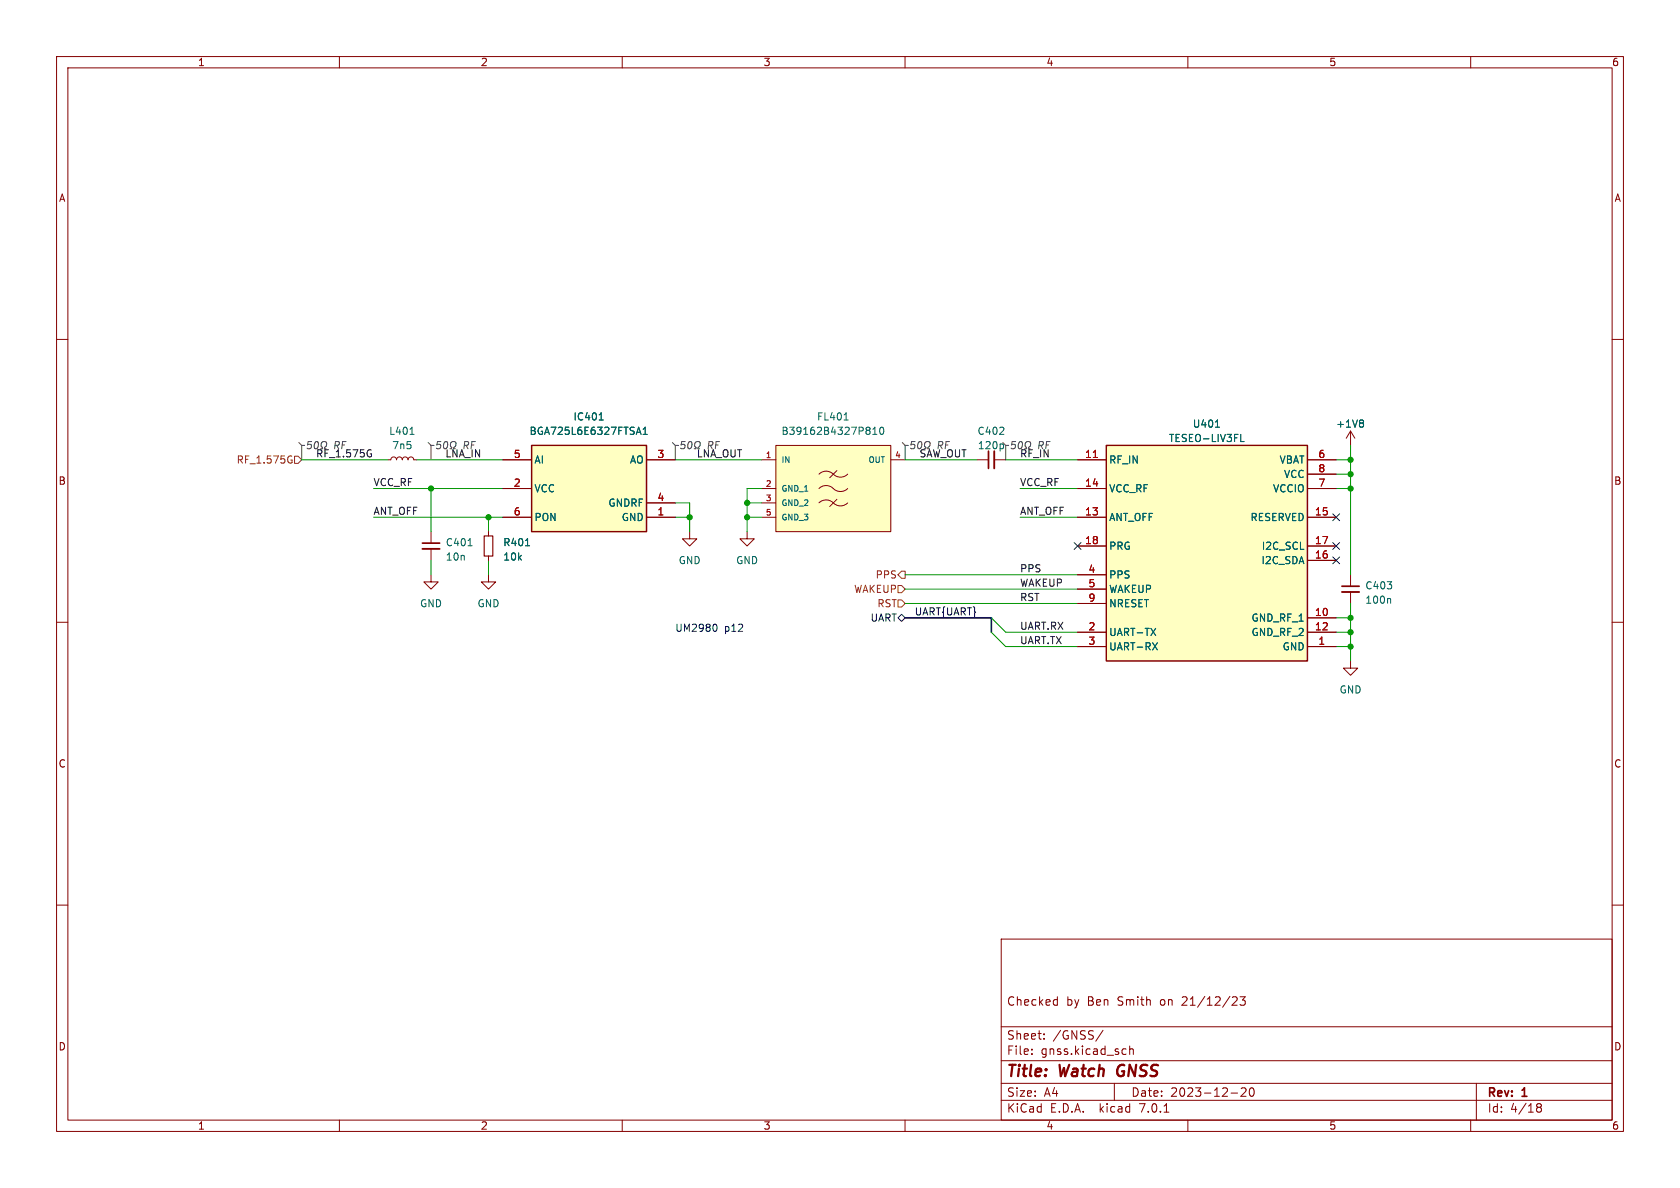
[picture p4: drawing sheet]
(kicad_sch (version 20230121) (generator eeschema)

 (paper "A4")

 (title_block
  (title "Watch GNSS")
  (date "2023-12-20")
  (rev "1")
  (comment 1 "Checked by Ben Smith on 21/12/23"))

 (lib_symbols
  (symbol "B39162B4327P810:B39162B4327P810" (pin_names (offset 1.016)) (in_bom yes) (on_board yes)
   (property "Reference" "FL" (at 0 7.62 0) (effects (font (size 1.27 1.27))))
   (property "Value" "B39162B4327P810" (at 0 5.08 0) (effects (font (size 1.27 1.27))))
   (property "Footprint" "watch_footprints:B39162B4327P810" (at 0 10.16 0) (effects (font (size 1.27 1.27)) (justify left) hide))
   (property "Datasheet" "https://en.rf360jv.com/inf/40/ds/ae/B4327.pdf" (at 0 12.7 0) (effects (font (size 1.27 1.27)) (justify left) hide))
   (property "automotive" "Yes" (at 0 15.24 0) (effects (font (size 1.27 1.27)) (justify left) hide))
   (property "category" "Filter" (at 0 17.78 0) (effects (font (size 1.27 1.27)) (justify left) hide))
   (property "device class L1" "Passive Components" (at 0 20.32 0) (effects (font (size 1.27 1.27)) (justify left) hide))
   (property "device class L2" "EMI / RFI Components" (at 0 22.86 0) (effects (font (size 1.27 1.27)) (justify left) hide))
   (property "device class L3" "SAW" (at 0 25.4 0) (effects (font (size 1.27 1.27)) (justify left) hide))
   (property "digikey description" "FILTER SAW 5SMD" (at 0 27.94 0) (effects (font (size 1.27 1.27)) (justify left) hide))
   (property "digikey part number" "495-7424-1-ND" (at 0 30.48 0) (effects (font (size 1.27 1.27)) (justify left) hide))
   (property "filter type" "Band Pass" (at 0 33.02 0) (effects (font (size 1.27 1.27)) (justify left) hide))
   (property "footprint url" "https://en.rf360jv.com/inf/40/ds/ae/B4347.pdf" (at 0 35.56 0) (effects (font (size 1.27 1.27)) (justify left) hide))
   (property "frequency" "1582.4MHz" (at 0 38.1 0) (effects (font (size 1.27 1.27)) (justify left) hide))
   (property "height" "0.45mm" (at 0 40.64 0) (effects (font (size 1.27 1.27)) (justify left) hide))
   (property "insertion loss" "1.4-2dB" (at 0 43.18 0) (effects (font (size 1.27 1.27)) (justify left) hide))
   (property "lead free" "Yes" (at 0 45.72 0) (effects (font (size 1.27 1.27)) (justify left) hide))
   (property "library id" "489d075a20db7205" (at 0 48.26 0) (effects (font (size 1.27 1.27)) (justify left) hide))
   (property "manufacturer" "RF360 Holdings" (at 0 50.8 0) (effects (font (size 1.27 1.27)) (justify left) hide))
   (property "mouser part number" "871-B39162B4327P810" (at 0 53.34 0) (effects (font (size 1.27 1.27)) (justify left) hide))
   (property "package" "SAW_FILTER_SMT_1MM1_1MM4" (at 0 55.88 0) (effects (font (size 1.27 1.27)) (justify left) hide))
   (property "rohs" "Yes" (at 0 58.42 0) (effects (font (size 1.27 1.27)) (justify left) hide))
   (property "temperature range high" "+85°C" (at 0 60.96 0) (effects (font (size 1.27 1.27)) (justify left) hide))
   (property "temperature range low" "-40°C" (at 0 63.5 0) (effects (font (size 1.27 1.27)) (justify left) hide))
   (symbol "B39162B4327P810_0_1"
    (arc (start 0 -7.6198) (mid -1.27 -7.0938) (end -2.54 -7.6198) (stroke (width 0) (type default)) (fill (type none)))
    (arc (start 0 -7.6198) (mid 1.27 -8.1458) (end 2.54 -7.6198) (stroke (width 0) (type default)) (fill (type none)))
    (arc (start 0 -5.0798) (mid -1.27 -4.5538) (end -2.54 -5.0798) (stroke (width 0) (type default)) (fill (type none)))
    (arc (start 0 -5.0798) (mid 1.27 -5.6058) (end 2.54 -5.0798) (stroke (width 0) (type default)) (fill (type none)))
    (arc (start 0 -2.5399) (mid -1.27 -2.0139) (end -2.54 -2.5399) (stroke (width 0) (type default)) (fill (type none)))
    (arc (start 0 -2.5399) (mid 1.27 -3.0659) (end 2.54 -2.5399) (stroke (width 0) (type default)) (fill (type none)))
    (polyline (pts (xy -0.635 -8.255) (xy 0.635 -6.985)) (stroke (width 0) (type default)) (fill (type none)))
    (polyline (pts (xy -0.635 -3.175) (xy 0.635 -1.905)) (stroke (width 0) (type default)) (fill (type none))))
   (symbol "B39162B4327P810_1_1"
    (rectangle (start -10.16 2.54) (end 10.16 -12.7) (stroke (width 0) (type solid)) (fill (type background)))
    (pin input line (at -12.7 0 0) (length 2.54) (name "IN" (effects (font (size 1.016 1.016)))) (number "1" (effects (font (size 1.016 1.016)))))
    (pin power_in line (at -12.7 -5.08 0) (length 2.54) (name "GND_1" (effects (font (size 1.016 1.016)))) (number "2" (effects (font (size 1.016 1.016)))))
    (pin power_in line (at -12.7 -7.62 0) (length 2.54) (name "GND_2" (effects (font (size 1.016 1.016)))) (number "3" (effects (font (size 1.016 1.016)))))
    (pin output line (at 12.7 0 180) (length 2.54) (name "OUT" (effects (font (size 1.016 1.016)))) (number "4" (effects (font (size 1.016 1.016)))))
    (pin power_in line (at -12.7 -10.16 0) (length 2.54) (name "GND_3" (effects (font (size 1.016 1.016)))) (number "5" (effects (font (size 1.016 1.016)))))))
  (symbol "BGA725L6E6327FTSA1:BGA725L6E6327FTSA1" (in_bom yes) (on_board yes)
   (property "Reference" "U" (at 0 7.62 0) (effects (font (size 1.27 1.27)) (justify top)))
   (property "Value" "BGA725L6E6327FTSA1" (at 0 5.08 0) (effects (font (size 1.27 1.27)) (justify top)))
   (property "Footprint" "watch_footprints:BGS12SN6E6327XTSA1" (at 24.13 -94.92 0) (effects (font (size 1.27 1.27)) (justify left top) hide))
   (property "Datasheet" "https://www.infineon.com/dgdl/Infineon-BGA725L6-DS-v02_00-en.pdf?fileId=db3a30433784a0400137ef9a4d341f23" (at 24.13 -194.92 0) (effects (font (size 1.27 1.27)) (justify left top) hide))
   (property "Height" "" (at 24.13 -394.92 0) (effects (font (size 1.27 1.27)) (justify left top) hide))
   (property "Mouser Part Number" "726-BGA725L6E6327FTS" (at 24.13 -494.92 0) (effects (font (size 1.27 1.27)) (justify left top) hide))
   (property "Mouser Price/Stock" "https://www.mouser.co.uk/ProductDetail/Infineon-Technologies/BGA725L6E6327FTSA1?qs=4MqXaUMeF57lT69yR2PUGQ%3D%3D" (at 24.13 -594.92 0) (effects (font (size 1.27 1.27)) (justify left top) hide))
   (property "Manufacturer_Name" "Infineon" (at 24.13 -694.92 0) (effects (font (size 1.27 1.27)) (justify left top) hide))
   (property "Manufacturer_Part_Number" "BGA725L6E6327FTSA1" (at 24.13 -794.92 0) (effects (font (size 1.27 1.27)) (justify left top) hide))
   (symbol "BGA725L6E6327FTSA1_1_1"
    (rectangle (start -10.16 2.54) (end 10.16 -12.7) (stroke (width 0.254) (type default)) (fill (type background)))
    (pin passive line (at 15.24 -10.16 180) (length 5.08) (name "GND" (effects (font (size 1.27 1.27)))) (number "1" (effects (font (size 1.27 1.27)))))
    (pin passive line (at -15.24 -5.08 0) (length 5.08) (name "VCC" (effects (font (size 1.27 1.27)))) (number "2" (effects (font (size 1.27 1.27)))))
    (pin passive line (at 15.24 0 180) (length 5.08) (name "AO" (effects (font (size 1.27 1.27)))) (number "3" (effects (font (size 1.27 1.27)))))
    (pin passive line (at 15.24 -7.62 180) (length 5.08) (name "GNDRF" (effects (font (size 1.27 1.27)))) (number "4" (effects (font (size 1.27 1.27)))))
    (pin passive line (at -15.24 0 0) (length 5.08) (name "AI" (effects (font (size 1.27 1.27)))) (number "5" (effects (font (size 1.27 1.27)))))
    (pin passive line (at -15.24 -10.16 0) (length 5.08) (name "PON" (effects (font (size 1.27 1.27)))) (number "6" (effects (font (size 1.27 1.27)))))))
  (symbol "Device:C_Small" (pin_numbers hide) (pin_names (offset 0.254) hide) (in_bom yes) (on_board yes)
   (property "Reference" "C" (at 0.254 1.778 0) (effects (font (size 1.27 1.27)) (justify left)))
   (property "Value" "C_Small" (at 0.254 -2.032 0) (effects (font (size 1.27 1.27)) (justify left)))
   (property "Footprint" "" (at 0 0 0) (effects (font (size 1.27 1.27)) hide))
   (property "Datasheet" "~" (at 0 0 0) (effects (font (size 1.27 1.27)) hide))
   (symbol "C_Small_0_1"
    (polyline (pts (xy -1.524 -0.508) (xy 1.524 -0.508)) (stroke (width 0.3302) (type default)) (fill (type none)))
    (polyline (pts (xy -1.524 0.508) (xy 1.524 0.508)) (stroke (width 0.3048) (type default)) (fill (type none))))
   (symbol "C_Small_1_1"
    (pin passive line (at 0 2.54 270) (length 2.032) (name "~" (effects (font (size 1.27 1.27)))) (number "1" (effects (font (size 1.27 1.27)))))
    (pin passive line (at 0 -2.54 90) (length 2.032) (name "~" (effects (font (size 1.27 1.27)))) (number "2" (effects (font (size 1.27 1.27)))))))
  (symbol "Device:L_Small" (pin_numbers hide) (pin_names (offset 0.254) hide) (in_bom yes) (on_board yes)
   (property "Reference" "L" (at 0.762 1.016 0) (effects (font (size 1.27 1.27)) (justify left)))
   (property "Value" "L_Small" (at 0.762 -1.016 0) (effects (font (size 1.27 1.27)) (justify left)))
   (property "Footprint" "" (at 0 0 0) (effects (font (size 1.27 1.27)) hide))
   (property "Datasheet" "~" (at 0 0 0) (effects (font (size 1.27 1.27)) hide))
   (symbol "L_Small_0_1"
    (arc (start 0 -2.032) (mid 0.5058 -1.524) (end 0 -1.016) (stroke (width 0) (type default)) (fill (type none)))
    (arc (start 0 -1.016) (mid 0.5058 -0.508) (end 0 0) (stroke (width 0) (type default)) (fill (type none)))
    (arc (start 0 0) (mid 0.5058 0.508) (end 0 1.016) (stroke (width 0) (type default)) (fill (type none)))
    (arc (start 0 1.016) (mid 0.5058 1.524) (end 0 2.032) (stroke (width 0) (type default)) (fill (type none))))
   (symbol "L_Small_1_1"
    (pin passive line (at 0 2.54 270) (length 0.508) (name "~" (effects (font (size 1.27 1.27)))) (number "1" (effects (font (size 1.27 1.27)))))
    (pin passive line (at 0 -2.54 90) (length 0.508) (name "~" (effects (font (size 1.27 1.27)))) (number "2" (effects (font (size 1.27 1.27)))))))
  (symbol "Device:R_Small" (pin_numbers hide) (pin_names (offset 0.254) hide) (in_bom yes) (on_board yes)
   (property "Reference" "R" (at 0.762 0.508 0) (effects (font (size 1.27 1.27)) (justify left)))
   (property "Value" "R_Small" (at 0.762 -1.016 0) (effects (font (size 1.27 1.27)) (justify left)))
   (property "Footprint" "" (at 0 0 0) (effects (font (size 1.27 1.27)) hide))
   (property "Datasheet" "~" (at 0 0 0) (effects (font (size 1.27 1.27)) hide))
   (symbol "R_Small_0_1"
    (rectangle (start -0.762 1.778) (end 0.762 -1.778) (stroke (width 0.2032) (type default)) (fill (type none))))
   (symbol "R_Small_1_1"
    (pin passive line (at 0 2.54 270) (length 0.762) (name "~" (effects (font (size 1.27 1.27)))) (number "1" (effects (font (size 1.27 1.27)))))
    (pin passive line (at 0 -2.54 90) (length 0.762) (name "~" (effects (font (size 1.27 1.27)))) (number "2" (effects (font (size 1.27 1.27)))))))
  (symbol "TESEO-LIV3FL:TESEO-LIV3FL" (in_bom yes) (on_board yes)
   (property "Reference" "U" (at 0 20.32 0) (effects (font (size 1.27 1.27)) (justify top)))
   (property "Value" "TESEO-LIV3FL" (at 0 17.78 0) (effects (font (size 1.27 1.27)) (justify top)))
   (property "Footprint" "watch_footprints:TESEOLIV3FL" (at 0 -25.4 0) (effects (font (size 1.27 1.27)) (justify top) hide))
   (property "Datasheet" "https://www.st.com/resource/en/datasheet/teseo-liv3fl.pdf" (at 39.37 -194.92 0) (effects (font (size 1.27 1.27)) (justify left top) hide))
   (property "Height" "2.3" (at 39.37 -394.92 0) (effects (font (size 1.27 1.27)) (justify left top) hide))
   (property "Mouser Part Number" "511-TESEO-LIV4FTR" (at 39.37 -494.92 0) (effects (font (size 1.27 1.27)) (justify left top) hide))
   (property "Mouser Price/Stock" "https://www.mouser.co.uk/ProductDetail/STMicroelectronics/TESEO-LIV4FTR?qs=By6Nw2ByBD3%252BjjBvGBu5LQ%3D%3D" (at 39.37 -594.92 0) (effects (font (size 1.27 1.27)) (justify left top) hide))
   (property "Manufacturer_Name" "STMicroelectronics" (at 39.37 -694.92 0) (effects (font (size 1.27 1.27)) (justify left top) hide))
   (property "Manufacturer_Part_Number" "TESEO-LIV4FTR" (at 39.37 -794.92 0) (effects (font (size 1.27 1.27)) (justify left top) hide))
   (symbol "TESEO-LIV3FL_1_1"
    (rectangle (start -17.78 15.24) (end 17.78 -22.86) (stroke (width 0.254) (type default)) (fill (type background)))
    (pin passive line (at 22.86 -20.32 180) (length 5.08) (name "GND" (effects (font (size 1.27 1.27)))) (number "1" (effects (font (size 1.27 1.27)))))
    (pin passive line (at 22.86 -15.24 180) (length 5.08) (name "GND_RF_1" (effects (font (size 1.27 1.27)))) (number "10" (effects (font (size 1.27 1.27)))))
    (pin passive line (at -22.86 12.7 0) (length 5.08) (name "RF_IN" (effects (font (size 1.27 1.27)))) (number "11" (effects (font (size 1.27 1.27)))))
    (pin passive line (at 22.86 -17.78 180) (length 5.08) (name "GND_RF_2" (effects (font (size 1.27 1.27)))) (number "12" (effects (font (size 1.27 1.27)))))
    (pin passive line (at -22.86 2.54 0) (length 5.08) (name "ANT_OFF" (effects (font (size 1.27 1.27)))) (number "13" (effects (font (size 1.27 1.27)))))
    (pin passive line (at -22.86 7.62 0) (length 5.08) (name "VCC_RF" (effects (font (size 1.27 1.27)))) (number "14" (effects (font (size 1.27 1.27)))))
    (pin passive line (at 22.86 2.54 180) (length 5.08) (name "RESERVED" (effects (font (size 1.27 1.27)))) (number "15" (effects (font (size 1.27 1.27)))))
    (pin passive line (at 22.86 -5.08 180) (length 5.08) (name "I2C_SDA" (effects (font (size 1.27 1.27)))) (number "16" (effects (font (size 1.27 1.27)))))
    (pin passive line (at 22.86 -2.54 180) (length 5.08) (name "I2C_SCL" (effects (font (size 1.27 1.27)))) (number "17" (effects (font (size 1.27 1.27)))))
    (pin passive line (at -22.86 -2.54 0) (length 5.08) (name "PRG" (effects (font (size 1.27 1.27)))) (number "18" (effects (font (size 1.27 1.27)))))
    (pin passive line (at -22.86 -17.78 0) (length 5.08) (name "UART-TX" (effects (font (size 1.27 1.27)))) (number "2" (effects (font (size 1.27 1.27)))))
    (pin passive line (at -22.86 -20.32 0) (length 5.08) (name "UART-RX" (effects (font (size 1.27 1.27)))) (number "3" (effects (font (size 1.27 1.27)))))
    (pin passive line (at -22.86 -7.62 0) (length 5.08) (name "PPS" (effects (font (size 1.27 1.27)))) (number "4" (effects (font (size 1.27 1.27)))))
    (pin passive line (at -22.86 -10.16 0) (length 5.08) (name "WAKEUP" (effects (font (size 1.27 1.27)))) (number "5" (effects (font (size 1.27 1.27)))))
    (pin passive line (at 22.86 12.7 180) (length 5.08) (name "VBAT" (effects (font (size 1.27 1.27)))) (number "6" (effects (font (size 1.27 1.27)))))
    (pin passive line (at 22.86 7.62 180) (length 5.08) (name "VCCIO" (effects (font (size 1.27 1.27)))) (number "7" (effects (font (size 1.27 1.27)))))
    (pin passive line (at 22.86 10.16 180) (length 5.08) (name "VCC" (effects (font (size 1.27 1.27)))) (number "8" (effects (font (size 1.27 1.27)))))
    (pin passive line (at -22.86 -12.7 0) (length 5.08) (name "NRESET" (effects (font (size 1.27 1.27)))) (number "9" (effects (font (size 1.27 1.27)))))))
  (symbol "power:+1V8" (power) (pin_names (offset 0)) (in_bom yes) (on_board yes)
   (property "Reference" "#PWR" (at 0 -3.81 0) (effects (font (size 1.27 1.27)) hide))
   (property "Value" "+1V8" (at 0 3.556 0) (effects (font (size 1.27 1.27))))
   (property "Footprint" "" (at 0 0 0) (effects (font (size 1.27 1.27)) hide))
   (property "Datasheet" "" (at 0 0 0) (effects (font (size 1.27 1.27)) hide))
   (symbol "+1V8_0_1"
    (polyline (pts (xy -0.762 1.27) (xy 0 2.54)) (stroke (width 0) (type default)) (fill (type none)))
    (polyline (pts (xy 0 0) (xy 0 2.54)) (stroke (width 0) (type default)) (fill (type none)))
    (polyline (pts (xy 0 2.54) (xy 0.762 1.27)) (stroke (width 0) (type default)) (fill (type none))))
   (symbol "+1V8_1_1"
    (pin power_in line (at 0 0 90) (length 0) hide (name "+1V8" (effects (font (size 1.27 1.27)))) (number "1" (effects (font (size 1.27 1.27)))))))
  (symbol "power:GND" (power) (pin_names (offset 0)) (in_bom yes) (on_board yes)
   (property "Reference" "#PWR" (at 0 -6.35 0) (effects (font (size 1.27 1.27)) hide))
   (property "Value" "GND" (at 0 -3.81 0) (effects (font (size 1.27 1.27))))
   (property "Footprint" "" (at 0 0 0) (effects (font (size 1.27 1.27)) hide))
   (property "Datasheet" "" (at 0 0 0) (effects (font (size 1.27 1.27)) hide))
   (symbol "GND_0_1"
    (polyline (pts (xy 0 0) (xy 0 -1.27) (xy 1.27 -1.27) (xy 0 -2.54) (xy -1.27 -1.27) (xy 0 -1.27)) (stroke (width 0) (type default)) (fill (type none))))
   (symbol "GND_1_1"
    (pin power_in line (at 0 0 270) (length 0) hide (name "GND" (effects (font (size 1.27 1.27)))) (number "1" (effects (font (size 1.27 1.27))))))))

 (junction (at 121.92 91.44) (diameter 0) (color 0 0 0 0))
 (junction (at 238.76 81.28) (diameter 0) (color 0 0 0 0))
 (junction (at 76.2 86.36) (diameter 0) (color 0 0 0 0))
 (junction (at 238.76 114.3) (diameter 0) (color 0 0 0 0))
 (junction (at 238.76 111.76) (diameter 0) (color 0 0 0 0))
 (junction (at 238.76 86.36) (diameter 0) (color 0 0 0 0))
 (junction (at 86.36 91.44) (diameter 0) (color 0 0 0 0))
 (junction (at 238.76 83.82) (diameter 0) (color 0 0 0 0))
 (junction (at 132.08 88.9) (diameter 0) (color 0 0 0 0))
 (junction (at 238.76 109.22) (diameter 0) (color 0 0 0 0))
 (junction (at 132.08 91.44) (diameter 0) (color 0 0 0 0))

 (no_connect (at 236.22 96.52))
 (no_connect (at 236.22 91.44))
 (no_connect (at 190.5 96.52))
 (no_connect (at 236.22 99.06))

 (bus_entry (at 175.26 109.22) (size 2.54 2.54) (stroke (width 0) (type default)))
 (bus_entry (at 175.26 111.76) (size 2.54 2.54) (stroke (width 0) (type default)))

 (wire (pts (xy 134.62 91.44) (xy 132.08 91.44)) (stroke (width 0) (type default)))
 (wire (pts (xy 66.04 86.36) (xy 76.2 86.36)) (stroke (width 0) (type default)))
 (wire (pts (xy 238.76 86.36) (xy 238.76 101.6)) (stroke (width 0) (type default)))
 (wire (pts (xy 66.04 91.44) (xy 86.36 91.44)) (stroke (width 0) (type default)))
 (wire (pts (xy 132.08 88.9) (xy 134.62 88.9)) (stroke (width 0) (type default)))
 (wire (pts (xy 134.62 86.36) (xy 132.08 86.36)) (stroke (width 0) (type default)))
 (wire (pts (xy 86.36 91.44) (xy 86.36 93.98)) (stroke (width 0) (type default)))
 (wire (pts (xy 132.08 88.9) (xy 132.08 91.44)) (stroke (width 0) (type default)))
 (wire (pts (xy 238.76 83.82) (xy 238.76 86.36)) (stroke (width 0) (type default)))
 (wire (pts (xy 86.36 91.44) (xy 88.9 91.44)) (stroke (width 0) (type default)))
 (wire (pts (xy 236.22 83.82) (xy 238.76 83.82)) (stroke (width 0) (type default)))
 (wire (pts (xy 121.92 88.9) (xy 121.92 91.44)) (stroke (width 0) (type default)))
 (wire (pts (xy 238.76 114.3) (xy 236.22 114.3)) (stroke (width 0) (type default)))
 (wire (pts (xy 238.76 106.68) (xy 238.76 109.22)) (stroke (width 0) (type default)))
 (bus (pts (xy 175.26 109.22) (xy 160.02 109.22)) (stroke (width 0) (type default)))

 (wire (pts (xy 132.08 93.98) (xy 132.08 91.44)) (stroke (width 0) (type default)))
 (wire (pts (xy 160.02 81.28) (xy 172.72 81.28)) (stroke (width 0) (type default)))
 (wire (pts (xy 177.8 114.3) (xy 190.5 114.3)) (stroke (width 0) (type default)))
 (wire (pts (xy 238.76 111.76) (xy 238.76 114.3)) (stroke (width 0) (type default)))
 (wire (pts (xy 76.2 101.6) (xy 76.2 99.06)) (stroke (width 0) (type default)))
 (wire (pts (xy 53.34 81.28) (xy 68.58 81.28)) (stroke (width 0) (type default)))
 (wire (pts (xy 132.08 86.36) (xy 132.08 88.9)) (stroke (width 0) (type default)))
 (wire (pts (xy 119.38 81.28) (xy 134.62 81.28)) (stroke (width 0) (type default)))
 (wire (pts (xy 238.76 83.82) (xy 238.76 81.28)) (stroke (width 0) (type default)))
 (bus (pts (xy 175.26 109.22) (xy 175.26 111.76)) (stroke (width 0) (type default)))

 (wire (pts (xy 236.22 81.28) (xy 238.76 81.28)) (stroke (width 0) (type default)))
 (wire (pts (xy 180.34 86.36) (xy 190.5 86.36)) (stroke (width 0) (type default)))
 (wire (pts (xy 73.66 81.28) (xy 88.9 81.28)) (stroke (width 0) (type default)))
 (wire (pts (xy 76.2 86.36) (xy 88.9 86.36)) (stroke (width 0) (type default)))
 (wire (pts (xy 236.22 86.36) (xy 238.76 86.36)) (stroke (width 0) (type default)))
 (wire (pts (xy 177.8 111.76) (xy 190.5 111.76)) (stroke (width 0) (type default)))
 (wire (pts (xy 177.8 81.28) (xy 190.5 81.28)) (stroke (width 0) (type default)))
 (wire (pts (xy 160.02 106.68) (xy 190.5 106.68)) (stroke (width 0) (type default)))
 (wire (pts (xy 160.02 104.14) (xy 190.5 104.14)) (stroke (width 0) (type default)))
 (wire (pts (xy 180.34 91.44) (xy 190.5 91.44)) (stroke (width 0) (type default)))
 (wire (pts (xy 76.2 86.36) (xy 76.2 93.98)) (stroke (width 0) (type default)))
 (wire (pts (xy 238.76 116.84) (xy 238.76 114.3)) (stroke (width 0) (type default)))
 (wire (pts (xy 238.76 78.74) (xy 238.76 81.28)) (stroke (width 0) (type default)))
 (wire (pts (xy 119.38 91.44) (xy 121.92 91.44)) (stroke (width 0) (type default)))
 (wire (pts (xy 238.76 111.76) (xy 236.22 111.76)) (stroke (width 0) (type default)))
 (wire (pts (xy 238.76 109.22) (xy 236.22 109.22)) (stroke (width 0) (type default)))
 (wire (pts (xy 121.92 93.98) (xy 121.92 91.44)) (stroke (width 0) (type default)))
 (wire (pts (xy 238.76 109.22) (xy 238.76 111.76)) (stroke (width 0) (type default)))
 (wire (pts (xy 119.38 88.9) (xy 121.92 88.9)) (stroke (width 0) (type default)))
 (wire (pts (xy 160.02 101.6) (xy 190.5 101.6)) (stroke (width 0) (type default)))
 (wire (pts (xy 86.36 101.6) (xy 86.36 99.06)) (stroke (width 0) (type default)))

 (text "UM2980 p12" (at 119.38 111.76 0) (effects (font (size 1.27 1.27)) (justify left bottom)))

 (label "RF_IN" (at 180.34 81.28 0) (fields_autoplaced) (effects (font (size 1.27 1.27)) (justify left bottom)))
 (label "UART.TX" (at 180.34 114.3 0) (fields_autoplaced) (effects (font (size 1.27 1.27)) (justify left bottom)))
 (label "VCC_RF" (at 66.04 86.36 0) (fields_autoplaced) (effects (font (size 1.27 1.27)) (justify left bottom)))
 (label "ANT_OFF" (at 66.04 91.44 0) (fields_autoplaced) (effects (font (size 1.27 1.27)) (justify left bottom)))
 (label "WAKEUP" (at 180.34 104.14 0) (fields_autoplaced) (effects (font (size 1.27 1.27)) (justify left bottom)))
 (label "UART.RX" (at 180.34 111.76 0) (fields_autoplaced) (effects (font (size 1.27 1.27)) (justify left bottom)))
 (label "LNA_OUT" (at 123.19 81.28 0) (fields_autoplaced) (effects (font (size 1.27 1.27)) (justify left bottom)))
 (label "RST" (at 180.34 106.68 0) (fields_autoplaced) (effects (font (size 1.27 1.27)) (justify left bottom)))
 (label "SAW_OUT" (at 162.56 81.28 0) (fields_autoplaced) (effects (font (size 1.27 1.27)) (justify left bottom)))
 (label "LNA_IN" (at 78.74 81.28 0) (fields_autoplaced) (effects (font (size 1.27 1.27)) (justify left bottom)))
 (label "VCC_RF" (at 180.34 86.36 0) (fields_autoplaced) (effects (font (size 1.27 1.27)) (justify left bottom)))
 (label "UART{UART}" (at 172.72 109.22 180) (fields_autoplaced) (effects (font (size 1.27 1.27)) (justify right bottom)))
 (label "RF_1.575G" (at 55.88 81.28 0) (fields_autoplaced) (effects (font (size 1.27 1.27)) (justify left bottom)))
 (label "ANT_OFF" (at 180.34 91.44 0) (fields_autoplaced) (effects (font (size 1.27 1.27)) (justify left bottom)))
 (label "PPS" (at 180.34 101.6 0) (fields_autoplaced) (effects (font (size 1.27 1.27)) (justify left bottom)))

 (hierarchical_label "RST" (shape input) (at 160.02 106.68 180) (fields_autoplaced) (effects (font (size 1.27 1.27)) (justify right)))
 (hierarchical_label "UART" (shape bidirectional) (at 160.02 109.22 180) (fields_autoplaced) (effects (font (size 1.27 1.27)) (justify right))
  (property "DSI" "DSI" (at 160.02 110.49 0) (effects (font (size 1.27 1.27) italic) (justify right) hide)))
 (hierarchical_label "RF_1.575G" (shape input) (at 53.34 81.28 180) (fields_autoplaced) (effects (font (size 1.27 1.27)) (justify right)))
 (hierarchical_label "PPS" (shape output) (at 160.02 101.6 180) (fields_autoplaced) (effects (font (size 1.27 1.27)) (justify right)))
 (hierarchical_label "WAKEUP" (shape input) (at 160.02 104.14 180) (fields_autoplaced) (effects (font (size 1.27 1.27)) (justify right)))

 (netclass_flag "" (length 2.54) (shape round) (at 53.34 81.28 0) (fields_autoplaced) (effects (font (size 1.27 1.27)) (justify left bottom))
  (property "Netclass" "50Ω RF" (at 54.0385 78.74 0) (effects (font (size 1.27 1.27) italic) (justify left))))
 (netclass_flag "" (length 2.54) (shape round) (at 160.02 81.28 0) (fields_autoplaced) (effects (font (size 1.27 1.27)) (justify left bottom))
  (property "Netclass" "50Ω RF" (at 160.7185 78.74 0) (effects (font (size 1.27 1.27) italic) (justify left))))
 (netclass_flag "" (length 2.54) (shape round) (at 177.8 81.28 0) (fields_autoplaced) (effects (font (size 1.27 1.27)) (justify left bottom))
  (property "Netclass" "50Ω RF" (at 178.4985 78.74 0) (effects (font (size 1.27 1.27) italic) (justify left))))
 (netclass_flag "" (length 2.54) (shape round) (at 76.2 81.28 0) (fields_autoplaced) (effects (font (size 1.27 1.27)) (justify left bottom))
  (property "Netclass" "50Ω RF" (at 76.8985 78.74 0) (effects (font (size 1.27 1.27) italic) (justify left))))
 (netclass_flag "" (length 2.54) (shape round) (at 119.38 81.28 0) (fields_autoplaced) (effects (font (size 1.27 1.27)) (justify left bottom))
  (property "Netclass" "50Ω RF" (at 120.0785 78.74 0) (effects (font (size 1.27 1.27) italic) (justify left))))

 (symbol (lib_id "BGA725L6E6327FTSA1:BGA725L6E6327FTSA1") (at 104.14 81.28 0) (unit 1) (in_bom yes) (on_board yes) (dnp no)
  (property "Reference" "IC401" (at 104.14 73.66 0) (effects (font (size 1.27 1.27))))
  (property "Value" "BGA725L6E6327FTSA1" (at 104.14 76.2 0) (effects (font (size 1.27 1.27))))
  (property "Footprint" "watch_footprints:BGS12SN6E6327XTSA1" (at 128.27 176.2 0) (effects (font (size 1.27 1.27)) (justify left top) hide))
  (property "Datasheet" "https://www.infineon.com/dgdl/Infineon-BGA725L6-DS-v02_00-en.pdf?fileId=db3a30433784a0400137ef9a4d341f23" (at 128.27 276.2 0) (effects (font (size 1.27 1.27)) (justify left top) hide))
  (property "Height" "" (at 128.27 476.2 0) (effects (font (size 1.27 1.27)) (justify left top) hide))
  (property "Mouser Part Number" "726-BGA725L6E6327FTS" (at 128.27 576.2 0) (effects (font (size 1.27 1.27)) (justify left top) hide))
  (property "Mouser Price/Stock" "https://www.mouser.co.uk/ProductDetail/Infineon-Technologies/BGA725L6E6327FTSA1?qs=4MqXaUMeF57lT69yR2PUGQ%3D%3D" (at 128.27 676.2 0) (effects (font (size 1.27 1.27)) (justify left top) hide))
  (property "Manufacturer_Name" "Infineon" (at 128.27 776.2 0) (effects (font (size 1.27 1.27)) (justify left top) hide))
  (property "Manufacturer_Part_Number" "BGA725L6E6327FTSA1" (at 128.27 876.2 0) (effects (font (size 1.27 1.27)) (justify left top) hide)) (pin "1") (pin "2") (pin "3") (pin "4") (pin "5") (pin "6"))

 (symbol (lib_id "Device:L_Small") (at 71.12 81.28 90) (unit 1) (in_bom yes) (on_board yes) (dnp no)
  (property "Reference" "L401" (at 71.12 76.2 90) (effects (font (size 1.27 1.27))))
  (property "Value" "7n5" (at 71.12 78.74 90) (effects (font (size 1.27 1.27))))
  (property "Footprint" "Inductor_SMD:L_0402_1005Metric" (at 71.12 81.28 0) (effects (font (size 1.27 1.27)) hide))
  (property "Datasheet" "~" (at 71.12 81.28 0) (effects (font (size 1.27 1.27)) hide)) (pin "1") (pin "2"))

 (symbol (lib_id "Device:C_Small") (at 175.26 81.28 90) (unit 1) (in_bom yes) (on_board yes) (dnp no)
  (property "Reference" "C402" (at 175.2663 76.2 90) (effects (font (size 1.27 1.27))))
  (property "Value" "120p" (at 175.2663 78.74 90) (effects (font (size 1.27 1.27))))
  (property "Footprint" "Capacitor_SMD:C_0402_1005Metric" (at 175.26 81.28 0) (effects (font (size 1.27 1.27)) hide))
  (property "Datasheet" "~" (at 175.26 81.28 0) (effects (font (size 1.27 1.27)) hide)) (pin "1") (pin "2"))

 (symbol (lib_id "B39162B4327P810:B39162B4327P810") (at 147.32 81.28 0) (unit 1) (in_bom yes) (on_board yes) (dnp no)
  (property "Reference" "FL401" (at 147.32 73.66 0) (effects (font (size 1.27 1.27))))
  (property "Value" "B39162B4327P810" (at 147.32 76.2 0) (effects (font (size 1.27 1.27))))
  (property "Footprint" "watch_footprints:B39162B4327P810" (at 147.32 71.12 0) (effects (font (size 1.27 1.27)) (justify left) hide))
  (property "Datasheet" "https://en.rf360jv.com/inf/40/ds/ae/B4327.pdf" (at 147.32 68.58 0) (effects (font (size 1.27 1.27)) (justify left) hide))
  (property "automotive" "Yes" (at 147.32 66.04 0) (effects (font (size 1.27 1.27)) (justify left) hide))
  (property "category" "Filter" (at 147.32 63.5 0) (effects (font (size 1.27 1.27)) (justify left) hide))
  (property "device class L1" "Passive Components" (at 147.32 60.96 0) (effects (font (size 1.27 1.27)) (justify left) hide))
  (property "device class L2" "EMI / RFI Components" (at 147.32 58.42 0) (effects (font (size 1.27 1.27)) (justify left) hide))
  (property "device class L3" "SAW" (at 147.32 55.88 0) (effects (font (size 1.27 1.27)) (justify left) hide))
  (property "digikey description" "FILTER SAW 5SMD" (at 147.32 53.34 0) (effects (font (size 1.27 1.27)) (justify left) hide))
  (property "digikey part number" "495-7424-1-ND" (at 147.32 50.8 0) (effects (font (size 1.27 1.27)) (justify left) hide))
  (property "filter type" "Band Pass" (at 147.32 48.26 0) (effects (font (size 1.27 1.27)) (justify left) hide))
  (property "footprint url" "https://en.rf360jv.com/inf/40/ds/ae/B4347.pdf" (at 147.32 45.72 0) (effects (font (size 1.27 1.27)) (justify left) hide))
  (property "frequency" "1582.4MHz" (at 147.32 43.18 0) (effects (font (size 1.27 1.27)) (justify left) hide))
  (property "height" "0.45mm" (at 147.32 40.64 0) (effects (font (size 1.27 1.27)) (justify left) hide))
  (property "insertion loss" "1.4-2dB" (at 147.32 38.1 0) (effects (font (size 1.27 1.27)) (justify left) hide))
  (property "lead free" "Yes" (at 147.32 35.56 0) (effects (font (size 1.27 1.27)) (justify left) hide))
  (property "library id" "489d075a20db7205" (at 147.32 33.02 0) (effects (font (size 1.27 1.27)) (justify left) hide))
  (property "manufacturer" "RF360 Holdings" (at 147.32 30.48 0) (effects (font (size 1.27 1.27)) (justify left) hide))
  (property "mouser part number" "871-B39162B4327P810" (at 147.32 27.94 0) (effects (font (size 1.27 1.27)) (justify left) hide))
  (property "package" "SAW_FILTER_SMT_1MM1_1MM4" (at 147.32 25.4 0) (effects (font (size 1.27 1.27)) (justify left) hide))
  (property "rohs" "Yes" (at 147.32 22.86 0) (effects (font (size 1.27 1.27)) (justify left) hide))
  (property "temperature range high" "+85°C" (at 147.32 20.32 0) (effects (font (size 1.27 1.27)) (justify left) hide))
  (property "temperature range low" "-40°C" (at 147.32 17.78 0) (effects (font (size 1.27 1.27)) (justify left) hide)) (pin "1") (pin "2") (pin "3") (pin "4") (pin "5"))

 (symbol (lib_id "Device:C_Small") (at 76.2 96.52 0) (unit 1) (in_bom yes) (on_board yes) (dnp no) (fields_autoplaced)
  (property "Reference" "C401" (at 78.74 95.8913 0) (effects (font (size 1.27 1.27)) (justify left)))
  (property "Value" "10n" (at 78.74 98.4313 0) (effects (font (size 1.27 1.27)) (justify left)))
  (property "Footprint" "Capacitor_SMD:C_0402_1005Metric" (at 76.2 96.52 0) (effects (font (size 1.27 1.27)) hide))
  (property "Datasheet" "~" (at 76.2 96.52 0) (effects (font (size 1.27 1.27)) hide)) (pin "1") (pin "2"))

 (symbol (lib_id "TESEO-LIV3FL:TESEO-LIV3FL") (at 213.36 93.98 0) (unit 1) (in_bom yes) (on_board yes) (dnp no) (fields_autoplaced)
  (property "Reference" "U401" (at 213.36 74.93 0) (effects (font (size 1.27 1.27))))
  (property "Value" "TESEO-LIV3FL" (at 213.36 77.47 0) (effects (font (size 1.27 1.27))))
  (property "Footprint" "watch_footprints:TESEOLIV3FL" (at 213.36 121.92 0) (effects (font (size 1.27 1.27)) (justify top) hide))
  (property "Datasheet" "https://www.st.com/resource/en/datasheet/teseo-liv3fl.pdf" (at 252.73 288.9 0) (effects (font (size 1.27 1.27)) (justify left top) hide))
  (property "Height" "2.3" (at 252.73 488.9 0) (effects (font (size 1.27 1.27)) (justify left top) hide))
  (property "Mouser Part Number" "511-TESEO-LIV4FTR" (at 252.73 588.9 0) (effects (font (size 1.27 1.27)) (justify left top) hide))
  (property "Mouser Price/Stock" "https://www.mouser.co.uk/ProductDetail/STMicroelectronics/TESEO-LIV4FTR?qs=By6Nw2ByBD3%252BjjBvGBu5LQ%3D%3D" (at 252.73 688.9 0) (effects (font (size 1.27 1.27)) (justify left top) hide))
  (property "Manufacturer_Name" "STMicroelectronics" (at 252.73 788.9 0) (effects (font (size 1.27 1.27)) (justify left top) hide))
  (property "Manufacturer_Part_Number" "TESEO-LIV4FTR" (at 252.73 888.9 0) (effects (font (size 1.27 1.27)) (justify left top) hide)) (pin "1") (pin "10") (pin "11") (pin "12") (pin "13") (pin "14") (pin "15") (pin "16") (pin "17") (pin "18") (pin "2") (pin "3") (pin "4") (pin "5") (pin "6") (pin "7") (pin "8") (pin "9"))

 (symbol (lib_id "power:GND") (at 86.36 101.6 0) (unit 1) (in_bom yes) (on_board yes) (dnp no) (fields_autoplaced)
  (property "Reference" "#PWR0402" (at 86.36 107.95 0) (effects (font (size 1.27 1.27)) hide))
  (property "Value" "GND" (at 86.36 106.68 0) (effects (font (size 1.27 1.27))))
  (property "Footprint" "" (at 86.36 101.6 0) (effects (font (size 1.27 1.27)) hide))
  (property "Datasheet" "" (at 86.36 101.6 0) (effects (font (size 1.27 1.27)) hide)) (pin "1"))

 (symbol (lib_id "Device:C_Small") (at 238.76 104.14 0) (unit 1) (in_bom yes) (on_board yes) (dnp no) (fields_autoplaced)
  (property "Reference" "C403" (at 241.3 103.5113 0) (effects (font (size 1.27 1.27)) (justify left)))
  (property "Value" "100n" (at 241.3 106.0513 0) (effects (font (size 1.27 1.27)) (justify left)))
  (property "Footprint" "Capacitor_SMD:C_0402_1005Metric" (at 238.76 104.14 0) (effects (font (size 1.27 1.27)) hide))
  (property "Datasheet" "~" (at 238.76 104.14 0) (effects (font (size 1.27 1.27)) hide)) (pin "1") (pin "2"))

 (symbol (lib_id "power:GND") (at 132.08 93.98 0) (unit 1) (in_bom yes) (on_board yes) (dnp no) (fields_autoplaced)
  (property "Reference" "#PWR0404" (at 132.08 100.33 0) (effects (font (size 1.27 1.27)) hide))
  (property "Value" "GND" (at 132.08 99.06 0) (effects (font (size 1.27 1.27))))
  (property "Footprint" "" (at 132.08 93.98 0) (effects (font (size 1.27 1.27)) hide))
  (property "Datasheet" "" (at 132.08 93.98 0) (effects (font (size 1.27 1.27)) hide)) (pin "1"))

 (symbol (lib_id "power:GND") (at 238.76 116.84 0) (unit 1) (in_bom yes) (on_board yes) (dnp no) (fields_autoplaced)
  (property "Reference" "#PWR0406" (at 238.76 123.19 0) (effects (font (size 1.27 1.27)) hide))
  (property "Value" "GND" (at 238.76 121.92 0) (effects (font (size 1.27 1.27))))
  (property "Footprint" "" (at 238.76 116.84 0) (effects (font (size 1.27 1.27)) hide))
  (property "Datasheet" "" (at 238.76 116.84 0) (effects (font (size 1.27 1.27)) hide)) (pin "1"))

 (symbol (lib_id "power:+1V8") (at 238.76 78.74 0) (unit 1) (in_bom yes) (on_board yes) (dnp no) (fields_autoplaced)
  (property "Reference" "#PWR0405" (at 238.76 82.55 0) (effects (font (size 1.27 1.27)) hide))
  (property "Value" "+1V8" (at 238.76 74.93 0) (effects (font (size 1.27 1.27))))
  (property "Footprint" "" (at 238.76 78.74 0) (effects (font (size 1.27 1.27)) hide))
  (property "Datasheet" "" (at 238.76 78.74 0) (effects (font (size 1.27 1.27)) hide)) (pin "1"))

 (symbol (lib_id "power:GND") (at 76.2 101.6 0) (unit 1) (in_bom yes) (on_board yes) (dnp no) (fields_autoplaced)
  (property "Reference" "#PWR0401" (at 76.2 107.95 0) (effects (font (size 1.27 1.27)) hide))
  (property "Value" "GND" (at 76.2 106.68 0) (effects (font (size 1.27 1.27))))
  (property "Footprint" "" (at 76.2 101.6 0) (effects (font (size 1.27 1.27)) hide))
  (property "Datasheet" "" (at 76.2 101.6 0) (effects (font (size 1.27 1.27)) hide)) (pin "1"))

 (symbol (lib_id "power:GND") (at 121.92 93.98 0) (unit 1) (in_bom yes) (on_board yes) (dnp no) (fields_autoplaced)
  (property "Reference" "#PWR0403" (at 121.92 100.33 0) (effects (font (size 1.27 1.27)) hide))
  (property "Value" "GND" (at 121.92 99.06 0) (effects (font (size 1.27 1.27))))
  (property "Footprint" "" (at 121.92 93.98 0) (effects (font (size 1.27 1.27)) hide))
  (property "Datasheet" "" (at 121.92 93.98 0) (effects (font (size 1.27 1.27)) hide)) (pin "1"))

 (symbol (lib_id "Device:R_Small") (at 86.36 96.52 0) (mirror y) (unit 1) (in_bom yes) (on_board yes) (dnp no)
  (property "Reference" "R401" (at 88.9 95.885 0) (effects (font (size 1.27 1.27)) (justify right)))
  (property "Value" "10k" (at 88.9 98.425 0) (effects (font (size 1.27 1.27)) (justify right)))
  (property "Footprint" "Resistor_SMD:R_0402_1005Metric" (at 86.36 96.52 0) (effects (font (size 1.27 1.27)) hide))
  (property "Datasheet" "~" (at 86.36 96.52 0) (effects (font (size 1.27 1.27)) hide)) (pin "1") (pin "2")))
